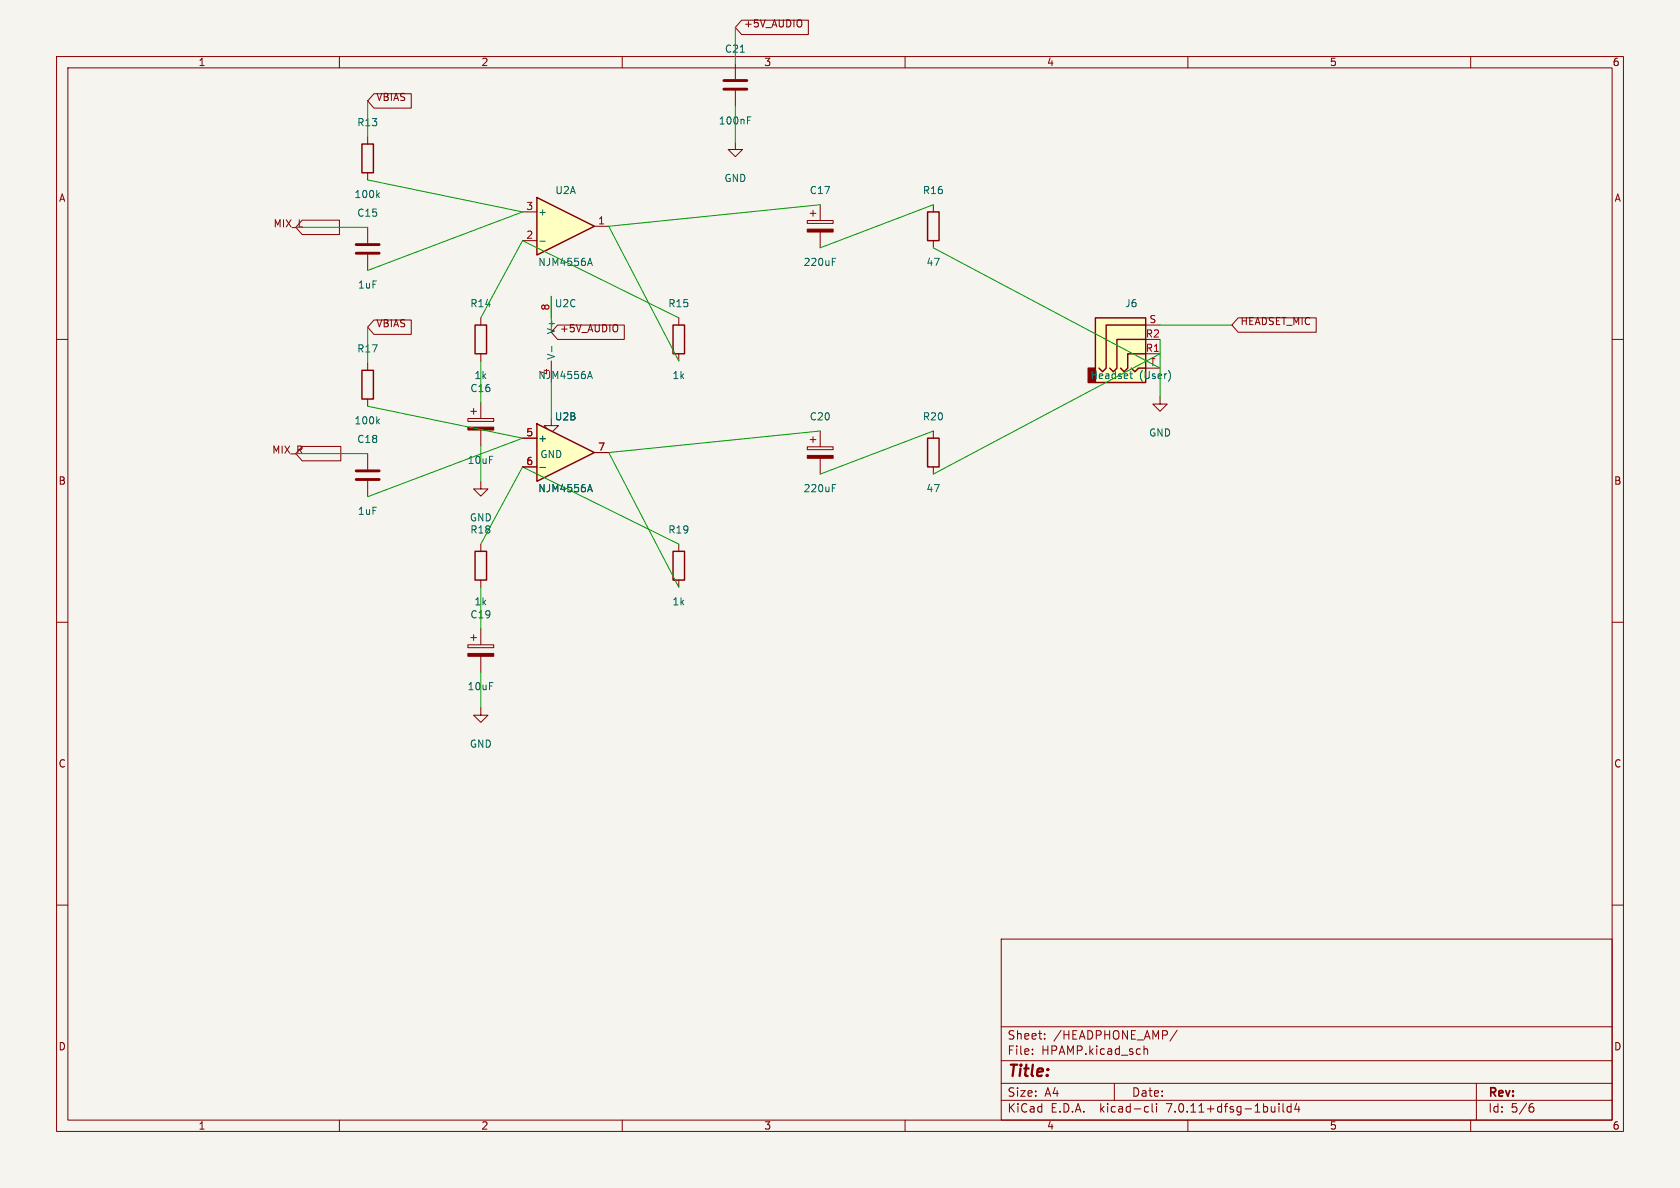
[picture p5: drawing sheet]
(kicad_sch (version 20230121) (generator eeschema)

 (paper "A4")

 (lib_symbols
  (symbol "Amplifier_Operational:LM2904" (pin_names (offset 0.127)) (in_bom yes) (on_board yes)
   (property "Reference" "U" (at 0 5.08 0) (effects (font (size 1.27 1.27)) (justify left)))
   (property "Value" "LM2904" (at 0 -5.08 0) (effects (font (size 1.27 1.27)) (justify left)))
   (property "Footprint" "" (at 0 0 0) (effects (font (size 1.27 1.27)) hide))
   (property "Datasheet" "http://www.ti.com/lit/ds/symlink/lm358.pdf" (at 0 0 0) (effects (font (size 1.27 1.27)) hide))
   (property "ki_locked" "" (at 0 0 0) (effects (font (size 1.27 1.27))))
   (symbol "LM2904_1_1"
    (polyline (pts (xy -5.08 5.08) (xy 5.08 0) (xy -5.08 -5.08) (xy -5.08 5.08)) (stroke (width 0.254) (type default)) (fill (type background)))
    (pin output line (at 7.62 0 180) (length 2.54) (name "~" (effects (font (size 1.27 1.27)))) (number "1" (effects (font (size 1.27 1.27)))))
    (pin input line (at -7.62 -2.54 0) (length 2.54) (name "-" (effects (font (size 1.27 1.27)))) (number "2" (effects (font (size 1.27 1.27)))))
    (pin input line (at -7.62 2.54 0) (length 2.54) (name "+" (effects (font (size 1.27 1.27)))) (number "3" (effects (font (size 1.27 1.27))))))
   (symbol "LM2904_2_1"
    (polyline (pts (xy -5.08 5.08) (xy 5.08 0) (xy -5.08 -5.08) (xy -5.08 5.08)) (stroke (width 0.254) (type default)) (fill (type background)))
    (pin input line (at -7.62 2.54 0) (length 2.54) (name "+" (effects (font (size 1.27 1.27)))) (number "5" (effects (font (size 1.27 1.27)))))
    (pin input line (at -7.62 -2.54 0) (length 2.54) (name "-" (effects (font (size 1.27 1.27)))) (number "6" (effects (font (size 1.27 1.27)))))
    (pin output line (at 7.62 0 180) (length 2.54) (name "~" (effects (font (size 1.27 1.27)))) (number "7" (effects (font (size 1.27 1.27))))))
   (symbol "LM2904_3_1"
    (pin power_in line (at -2.54 -7.62 90) (length 3.81) (name "V-" (effects (font (size 1.27 1.27)))) (number "4" (effects (font (size 1.27 1.27)))))
    (pin power_in line (at -2.54 7.62 270) (length 3.81) (name "V+" (effects (font (size 1.27 1.27)))) (number "8" (effects (font (size 1.27 1.27)))))))
  (symbol "Connector:AudioJack4" (in_bom yes) (on_board yes)
   (property "Reference" "J" (at 0 8.89 0) (effects (font (size 1.27 1.27))))
   (property "Value" "AudioJack4" (at 0 6.35 0) (effects (font (size 1.27 1.27))))
   (property "Footprint" "" (at 0 0 0) (effects (font (size 1.27 1.27)) hide))
   (property "Datasheet" "~" (at 0 0 0) (effects (font (size 1.27 1.27)) hide))
   (symbol "AudioJack4_0_1"
    (rectangle (start -6.35 -5.08) (end -7.62 -7.62) (stroke (width 0.254) (type default)) (fill (type outline)))
    (polyline (pts (xy 0 -5.08) (xy 0.635 -5.715) (xy 1.27 -5.08) (xy 2.54 -5.08)) (stroke (width 0.254) (type default)) (fill (type none)))
    (polyline (pts (xy -5.715 -5.08) (xy -5.08 -5.715) (xy -4.445 -5.08) (xy -4.445 2.54) (xy 2.54 2.54)) (stroke (width 0.254) (type default)) (fill (type none)))
    (polyline (pts (xy -1.905 -5.08) (xy -1.27 -5.715) (xy -0.635 -5.08) (xy -0.635 -2.54) (xy 2.54 -2.54)) (stroke (width 0.254) (type default)) (fill (type none)))
    (polyline (pts (xy 2.54 0) (xy -2.54 0) (xy -2.54 -5.08) (xy -3.175 -5.715) (xy -3.81 -5.08)) (stroke (width 0.254) (type default)) (fill (type none)))
    (rectangle (start 2.54 3.81) (end -6.35 -7.62) (stroke (width 0.254) (type default)) (fill (type background))))
   (symbol "AudioJack4_1_1"
    (pin passive line (at 5.08 -2.54 180) (length 2.54) (name "~" (effects (font (size 1.27 1.27)))) (number "R1" (effects (font (size 1.27 1.27)))))
    (pin passive line (at 5.08 0 180) (length 2.54) (name "~" (effects (font (size 1.27 1.27)))) (number "R2" (effects (font (size 1.27 1.27)))))
    (pin passive line (at 5.08 2.54 180) (length 2.54) (name "~" (effects (font (size 1.27 1.27)))) (number "S" (effects (font (size 1.27 1.27)))))
    (pin passive line (at 5.08 -5.08 180) (length 2.54) (name "~" (effects (font (size 1.27 1.27)))) (number "T" (effects (font (size 1.27 1.27)))))))
  (symbol "Device:C" (pin_numbers hide) (pin_names (offset 0.254)) (in_bom yes) (on_board yes)
   (property "Reference" "C" (at 0.635 2.54 0) (effects (font (size 1.27 1.27)) (justify left)))
   (property "Value" "C" (at 0.635 -2.54 0) (effects (font (size 1.27 1.27)) (justify left)))
   (property "Footprint" "" (at 0.9652 -3.81 0) (effects (font (size 1.27 1.27)) hide))
   (property "Datasheet" "~" (at 0 0 0) (effects (font (size 1.27 1.27)) hide))
   (symbol "C_0_1"
    (polyline (pts (xy -2.032 -0.762) (xy 2.032 -0.762)) (stroke (width 0.508) (type default)) (fill (type none)))
    (polyline (pts (xy -2.032 0.762) (xy 2.032 0.762)) (stroke (width 0.508) (type default)) (fill (type none))))
   (symbol "C_1_1"
    (pin passive line (at 0 3.81 270) (length 2.794) (name "~" (effects (font (size 1.27 1.27)))) (number "1" (effects (font (size 1.27 1.27)))))
    (pin passive line (at 0 -3.81 90) (length 2.794) (name "~" (effects (font (size 1.27 1.27)))) (number "2" (effects (font (size 1.27 1.27)))))))
  (symbol "Device:C_Polarized" (pin_numbers hide) (pin_names (offset 0.254)) (in_bom yes) (on_board yes)
   (property "Reference" "C" (at 0.635 2.54 0) (effects (font (size 1.27 1.27)) (justify left)))
   (property "Value" "C_Polarized" (at 0.635 -2.54 0) (effects (font (size 1.27 1.27)) (justify left)))
   (property "Footprint" "" (at 0.9652 -3.81 0) (effects (font (size 1.27 1.27)) hide))
   (property "Datasheet" "~" (at 0 0 0) (effects (font (size 1.27 1.27)) hide))
   (symbol "C_Polarized_0_1"
    (rectangle (start -2.286 0.508) (end 2.286 1.016) (stroke (width 0) (type default)) (fill (type none)))
    (polyline (pts (xy -1.778 2.286) (xy -0.762 2.286)) (stroke (width 0) (type default)) (fill (type none)))
    (polyline (pts (xy -1.27 2.794) (xy -1.27 1.778)) (stroke (width 0) (type default)) (fill (type none)))
    (rectangle (start 2.286 -0.508) (end -2.286 -1.016) (stroke (width 0) (type default)) (fill (type outline))))
   (symbol "C_Polarized_1_1"
    (pin passive line (at 0 3.81 270) (length 2.794) (name "~" (effects (font (size 1.27 1.27)))) (number "1" (effects (font (size 1.27 1.27)))))
    (pin passive line (at 0 -3.81 90) (length 2.794) (name "~" (effects (font (size 1.27 1.27)))) (number "2" (effects (font (size 1.27 1.27)))))))
  (symbol "Device:R" (pin_numbers hide) (pin_names (offset 0)) (in_bom yes) (on_board yes)
   (property "Reference" "R" (at 2.032 0 90) (effects (font (size 1.27 1.27))))
   (property "Value" "R" (at 0 0 90) (effects (font (size 1.27 1.27))))
   (property "Footprint" "" (at -1.778 0 90) (effects (font (size 1.27 1.27)) hide))
   (property "Datasheet" "~" (at 0 0 0) (effects (font (size 1.27 1.27)) hide))
   (symbol "R_0_1"
    (rectangle (start -1.016 -2.54) (end 1.016 2.54) (stroke (width 0.254) (type default)) (fill (type none))))
   (symbol "R_1_1"
    (pin passive line (at 0 3.81 270) (length 1.27) (name "~" (effects (font (size 1.27 1.27)))) (number "1" (effects (font (size 1.27 1.27)))))
    (pin passive line (at 0 -3.81 90) (length 1.27) (name "~" (effects (font (size 1.27 1.27)))) (number "2" (effects (font (size 1.27 1.27)))))))
  (symbol "power:GND" (power) (pin_names (offset 0)) (in_bom yes) (on_board yes)
   (property "Reference" "#PWR" (at 0 -6.35 0) (effects (font (size 1.27 1.27)) hide))
   (property "Value" "GND" (at 0 -3.81 0) (effects (font (size 1.27 1.27))))
   (property "Footprint" "" (at 0 0 0) (effects (font (size 1.27 1.27)) hide))
   (property "Datasheet" "" (at 0 0 0) (effects (font (size 1.27 1.27)) hide))
   (symbol "GND_0_1"
    (polyline (pts (xy 0 0) (xy 0 -1.27) (xy 1.27 -1.27) (xy 0 -2.54) (xy -1.27 -1.27) (xy 0 -1.27)) (stroke (width 0) (type default)) (fill (type none))))
   (symbol "GND_1_1"
    (pin power_in line (at 0 0 270) (length 0) hide (name "GND" (effects (font (size 1.27 1.27)))) (number "1" (effects (font (size 1.27 1.27))))))))


 (wire (pts (xy 205.08 57.46) (xy 217.78 57.46)) (stroke (width 0) (type default)))
 (wire (pts (xy 165 83.81) (xy 205.08 62.54)) (stroke (width 0) (type default)))
 (wire (pts (xy 120 103.81) (xy 107.62 80)) (stroke (width 0) (type default)))
 (wire (pts (xy 85 78.81) (xy 85 85.16)) (stroke (width 0) (type default)))
 (wire (pts (xy 130 11.19) (xy 130 4.84)) (stroke (width 0) (type default)))
 (wire (pts (xy 130 18.81) (xy 130 25.16)) (stroke (width 0) (type default)))
 (wire (pts (xy 165 76.19) (xy 145 83.81)) (stroke (width 0) (type default)))
 (wire (pts (xy 85 63.81) (xy 85 71.19)) (stroke (width 0) (type default)))
 (wire (pts (xy 65 47.81) (xy 92.38 37.46)) (stroke (width 0) (type default)))
 (wire (pts (xy 97.46 67.62) (xy 97.46 73.97)) (stroke (width 0) (type default)))
 (wire (pts (xy 165 43.81) (xy 205.08 65.08)) (stroke (width 0) (type default)))
 (wire (pts (xy 65 40.19) (xy 52.3 40.19)) (stroke (width 0) (type default)))
 (wire (pts (xy 85 96.19) (xy 92.38 82.54)) (stroke (width 0) (type default)))
 (wire (pts (xy 145 76.19) (xy 107.62 80)) (stroke (width 0) (type default)))
 (wire (pts (xy 65 87.81) (xy 92.38 77.46)) (stroke (width 0) (type default)))
 (wire (pts (xy 65 24.19) (xy 65 17.84)) (stroke (width 0) (type default)))
 (wire (pts (xy 165 36.19) (xy 145 43.81)) (stroke (width 0) (type default)))
 (wire (pts (xy 65 71.81) (xy 92.38 77.46)) (stroke (width 0) (type default)))
 (wire (pts (xy 205.08 60) (xy 205.08 70.16)) (stroke (width 0) (type default)))
 (wire (pts (xy 145 36.19) (xy 107.62 40)) (stroke (width 0) (type default)))
 (wire (pts (xy 97.46 52.38) (xy 97.46 58.73)) (stroke (width 0) (type default)))
 (wire (pts (xy 120 96.19) (xy 92.38 82.54)) (stroke (width 0) (type default)))
 (wire (pts (xy 65 80.19) (xy 52.3 80.19)) (stroke (width 0) (type default)))
 (wire (pts (xy 65 31.81) (xy 92.38 37.46)) (stroke (width 0) (type default)))
 (wire (pts (xy 120 63.81) (xy 107.62 40)) (stroke (width 0) (type default)))
 (wire (pts (xy 85 103.81) (xy 85 111.19)) (stroke (width 0) (type default)))
 (wire (pts (xy 85 56.19) (xy 92.38 42.54)) (stroke (width 0) (type default)))
 (wire (pts (xy 65 64.19) (xy 65 57.84)) (stroke (width 0) (type default)))
 (wire (pts (xy 85 118.81) (xy 85 125.16)) (stroke (width 0) (type default)))
 (wire (pts (xy 120 56.19) (xy 92.38 42.54)) (stroke (width 0) (type default)))

 (global_label "VBIAS" (shape input) (at 65 57.84 0) (effects (font (size 1.27 1.27)) (justify left bottom))
  (property "Intersheetrefs" "${INTERSHEET_REFS}" (at 65 57.84 0) (effects (font (size 1.27 1.27)) hide)))
 (global_label "MIX_R" (shape input) (at 52.3 80.19 0) (effects (font (size 1.27 1.27)) (justify right bottom))
  (property "Intersheetrefs" "${INTERSHEET_REFS}" (at 52.3 80.19 0) (effects (font (size 1.27 1.27)) hide)))
 (global_label "+5V_AUDIO" (shape input) (at 130 4.84 0) (effects (font (size 1.27 1.27)) (justify left bottom))
  (property "Intersheetrefs" "${INTERSHEET_REFS}" (at 130 4.84 0) (effects (font (size 1.27 1.27)) hide)))
 (global_label "VBIAS" (shape input) (at 65 17.84 0) (effects (font (size 1.27 1.27)) (justify left bottom))
  (property "Intersheetrefs" "${INTERSHEET_REFS}" (at 65 17.84 0) (effects (font (size 1.27 1.27)) hide)))
 (global_label "HEADSET_MIC" (shape input) (at 217.78 57.46 0) (effects (font (size 1.27 1.27)) (justify left bottom))
  (property "Intersheetrefs" "${INTERSHEET_REFS}" (at 217.78 57.46 0) (effects (font (size 1.27 1.27)) hide)))
 (global_label "+5V_AUDIO" (shape input) (at 97.46 58.73 0) (effects (font (size 1.27 1.27)) (justify left bottom))
  (property "Intersheetrefs" "${INTERSHEET_REFS}" (at 97.46 58.73 0) (effects (font (size 1.27 1.27)) hide)))
 (global_label "MIX_L" (shape input) (at 52.3 40.19 0) (effects (font (size 1.27 1.27)) (justify right bottom))
  (property "Intersheetrefs" "${INTERSHEET_REFS}" (at 52.3 40.19 0) (effects (font (size 1.27 1.27)) hide)))

 (symbol (lib_id "power:GND") (at 85 125.16 0) (unit 1) (in_bom yes) (on_board yes) (dnp no)
  (property "Reference" "#PWR014" (at 85 118.81 0) (effects (font (size 1.27 1.27)) hide))
  (property "Value" "GND" (at 85 131.51 0) (effects (font (size 1.27 1.27))))
  (property "Footprint" "" (at 85 125.16 0) (effects (font (size 1.27 1.27)) hide))
  (property "Datasheet" "" (at 85 125.16 0) (effects (font (size 1.27 1.27)) hide)) (pin "1"))

 (symbol (lib_id "Device:R") (at 120 60 0) (unit 1) (in_bom yes) (on_board yes) (dnp no)
  (property "Reference" "R15" (at 120 53.65 0) (effects (font (size 1.27 1.27))))
  (property "Value" "1k" (at 120 66.35 0) (effects (font (size 1.27 1.27))))
  (property "Footprint" "Resistor_THT:R_Axial_DIN0207_L6.3mm_D2.5mm_P10.16mm_Horizontal" (at 120 60 0) (effects (font (size 1.27 1.27)) hide))
  (property "Datasheet" "" (at 120 60 0) (effects (font (size 1.27 1.27)) hide)) (pin "1") (pin "2"))

 (symbol (lib_id "power:GND") (at 205.08 70.16 0) (unit 1) (in_bom yes) (on_board yes) (dnp no)
  (property "Reference" "#PWR017" (at 205.08 63.81 0) (effects (font (size 1.27 1.27)) hide))
  (property "Value" "GND" (at 205.08 76.51 0) (effects (font (size 1.27 1.27))))
  (property "Footprint" "" (at 205.08 70.16 0) (effects (font (size 1.27 1.27)) hide))
  (property "Datasheet" "" (at 205.08 70.16 0) (effects (font (size 1.27 1.27)) hide)) (pin "1"))

 (symbol (lib_id "Amplifier_Operational:LM2904") (at 100 40 0) (unit 1) (in_bom yes) (on_board yes) (dnp no)
  (property "Reference" "U2" (at 100 33.65 0) (effects (font (size 1.27 1.27))))
  (property "Value" "NJM4556A" (at 100 46.35 0) (effects (font (size 1.27 1.27))))
  (property "Footprint" "Package_DIP:DIP-8_W7.62mm" (at 100 40 0) (effects (font (size 1.27 1.27)) hide))
  (property "Datasheet" "" (at 100 40 0) (effects (font (size 1.27 1.27)) hide)) (pin "1") (pin "2") (pin "3") (pin "5") (pin "6") (pin "7") (pin "4") (pin "8"))

 (symbol (lib_id "Device:C_Polarized") (at 85 75 0) (unit 1) (in_bom yes) (on_board yes) (dnp no)
  (property "Reference" "C16" (at 85 68.65 0) (effects (font (size 1.27 1.27))))
  (property "Value" "10uF" (at 85 81.35 0) (effects (font (size 1.27 1.27))))
  (property "Footprint" "Capacitor_THT:CP_Radial_D5.0mm_P2.00mm" (at 85 75 0) (effects (font (size 1.27 1.27)) hide))
  (property "Datasheet" "" (at 85 75 0) (effects (font (size 1.27 1.27)) hide)) (pin "1") (pin "2"))

 (symbol (lib_id "Device:R") (at 85 100 0) (unit 1) (in_bom yes) (on_board yes) (dnp no)
  (property "Reference" "R18" (at 85 93.65 0) (effects (font (size 1.27 1.27))))
  (property "Value" "1k" (at 85 106.35 0) (effects (font (size 1.27 1.27))))
  (property "Footprint" "Resistor_THT:R_Axial_DIN0207_L6.3mm_D2.5mm_P10.16mm_Horizontal" (at 85 100 0) (effects (font (size 1.27 1.27)) hide))
  (property "Datasheet" "" (at 85 100 0) (effects (font (size 1.27 1.27)) hide)) (pin "1") (pin "2"))

 (symbol (lib_id "Device:R") (at 165 80 0) (unit 1) (in_bom yes) (on_board yes) (dnp no)
  (property "Reference" "R20" (at 165 73.65 0) (effects (font (size 1.27 1.27))))
  (property "Value" "47" (at 165 86.35 0) (effects (font (size 1.27 1.27))))
  (property "Footprint" "Resistor_THT:R_Axial_DIN0207_L6.3mm_D2.5mm_P10.16mm_Horizontal" (at 165 80 0) (effects (font (size 1.27 1.27)) hide))
  (property "Datasheet" "" (at 165 80 0) (effects (font (size 1.27 1.27)) hide)) (pin "1") (pin "2"))

 (symbol (lib_id "Amplifier_Operational:LM2904") (at 100 60 0) (unit 3) (in_bom yes) (on_board yes) (dnp no)
  (property "Reference" "U2" (at 100 53.65 0) (effects (font (size 1.27 1.27))))
  (property "Value" "NJM4556A" (at 100 66.35 0) (effects (font (size 1.27 1.27))))
  (property "Footprint" "Package_DIP:DIP-8_W7.62mm" (at 100 60 0) (effects (font (size 1.27 1.27)) hide))
  (property "Datasheet" "" (at 100 60 0) (effects (font (size 1.27 1.27)) hide)) (pin "1") (pin "2") (pin "3") (pin "5") (pin "6") (pin "7") (pin "4") (pin "8"))

 (symbol (lib_id "Device:R") (at 85 60 0) (unit 1) (in_bom yes) (on_board yes) (dnp no)
  (property "Reference" "R14" (at 85 53.65 0) (effects (font (size 1.27 1.27))))
  (property "Value" "1k" (at 85 66.35 0) (effects (font (size 1.27 1.27))))
  (property "Footprint" "Resistor_THT:R_Axial_DIN0207_L6.3mm_D2.5mm_P10.16mm_Horizontal" (at 85 60 0) (effects (font (size 1.27 1.27)) hide))
  (property "Datasheet" "" (at 85 60 0) (effects (font (size 1.27 1.27)) hide)) (pin "1") (pin "2"))

 (symbol (lib_id "Device:C_Polarized") (at 145 40 0) (unit 1) (in_bom yes) (on_board yes) (dnp no)
  (property "Reference" "C17" (at 145 33.65 0) (effects (font (size 1.27 1.27))))
  (property "Value" "220uF" (at 145 46.35 0) (effects (font (size 1.27 1.27))))
  (property "Footprint" "Capacitor_THT:CP_Radial_D8.0mm_P3.50mm" (at 145 40 0) (effects (font (size 1.27 1.27)) hide))
  (property "Datasheet" "" (at 145 40 0) (effects (font (size 1.27 1.27)) hide)) (pin "1") (pin "2"))

 (symbol (lib_id "Amplifier_Operational:LM2904") (at 100 80 0) (unit 2) (in_bom yes) (on_board yes) (dnp no)
  (property "Reference" "U2" (at 100 73.65 0) (effects (font (size 1.27 1.27))))
  (property "Value" "NJM4556A" (at 100 86.35 0) (effects (font (size 1.27 1.27))))
  (property "Footprint" "Package_DIP:DIP-8_W7.62mm" (at 100 80 0) (effects (font (size 1.27 1.27)) hide))
  (property "Datasheet" "" (at 100 80 0) (effects (font (size 1.27 1.27)) hide)) (pin "1") (pin "2") (pin "3") (pin "5") (pin "6") (pin "7") (pin "4") (pin "8"))

 (symbol (lib_id "Device:C") (at 65 44 0) (unit 1) (in_bom yes) (on_board yes) (dnp no)
  (property "Reference" "C15" (at 65 37.65 0) (effects (font (size 1.27 1.27))))
  (property "Value" "1uF" (at 65 50.35 0) (effects (font (size 1.27 1.27))))
  (property "Footprint" "Capacitor_THT:C_Disc_D5.0mm_W2.5mm_P2.50mm" (at 65 44 0) (effects (font (size 1.27 1.27)) hide))
  (property "Datasheet" "" (at 65 44 0) (effects (font (size 1.27 1.27)) hide)) (pin "1") (pin "2"))

 (symbol (lib_id "Device:C_Polarized") (at 145 80 0) (unit 1) (in_bom yes) (on_board yes) (dnp no)
  (property "Reference" "C20" (at 145 73.65 0) (effects (font (size 1.27 1.27))))
  (property "Value" "220uF" (at 145 86.35 0) (effects (font (size 1.27 1.27))))
  (property "Footprint" "Capacitor_THT:CP_Radial_D8.0mm_P3.50mm" (at 145 80 0) (effects (font (size 1.27 1.27)) hide))
  (property "Datasheet" "" (at 145 80 0) (effects (font (size 1.27 1.27)) hide)) (pin "1") (pin "2"))

 (symbol (lib_id "power:GND") (at 130 25.16 0) (unit 1) (in_bom yes) (on_board yes) (dnp no)
  (property "Reference" "#PWR016" (at 130 18.81 0) (effects (font (size 1.27 1.27)) hide))
  (property "Value" "GND" (at 130 31.51 0) (effects (font (size 1.27 1.27))))
  (property "Footprint" "" (at 130 25.16 0) (effects (font (size 1.27 1.27)) hide))
  (property "Datasheet" "" (at 130 25.16 0) (effects (font (size 1.27 1.27)) hide)) (pin "1"))

 (symbol (lib_id "Device:R") (at 65 68 0) (unit 1) (in_bom yes) (on_board yes) (dnp no)
  (property "Reference" "R17" (at 65 61.65 0) (effects (font (size 1.27 1.27))))
  (property "Value" "100k" (at 65 74.35 0) (effects (font (size 1.27 1.27))))
  (property "Footprint" "Resistor_THT:R_Axial_DIN0207_L6.3mm_D2.5mm_P10.16mm_Horizontal" (at 65 68 0) (effects (font (size 1.27 1.27)) hide))
  (property "Datasheet" "" (at 65 68 0) (effects (font (size 1.27 1.27)) hide)) (pin "1") (pin "2"))

 (symbol (lib_id "Device:R") (at 120 100 0) (unit 1) (in_bom yes) (on_board yes) (dnp no)
  (property "Reference" "R19" (at 120 93.65 0) (effects (font (size 1.27 1.27))))
  (property "Value" "1k" (at 120 106.35 0) (effects (font (size 1.27 1.27))))
  (property "Footprint" "Resistor_THT:R_Axial_DIN0207_L6.3mm_D2.5mm_P10.16mm_Horizontal" (at 120 100 0) (effects (font (size 1.27 1.27)) hide))
  (property "Datasheet" "" (at 120 100 0) (effects (font (size 1.27 1.27)) hide)) (pin "1") (pin "2"))

 (symbol (lib_id "Device:R") (at 65 28 0) (unit 1) (in_bom yes) (on_board yes) (dnp no)
  (property "Reference" "R13" (at 65 21.65 0) (effects (font (size 1.27 1.27))))
  (property "Value" "100k" (at 65 34.35 0) (effects (font (size 1.27 1.27))))
  (property "Footprint" "Resistor_THT:R_Axial_DIN0207_L6.3mm_D2.5mm_P10.16mm_Horizontal" (at 65 28 0) (effects (font (size 1.27 1.27)) hide))
  (property "Datasheet" "" (at 65 28 0) (effects (font (size 1.27 1.27)) hide)) (pin "1") (pin "2"))

 (symbol (lib_id "Device:C") (at 65 84 0) (unit 1) (in_bom yes) (on_board yes) (dnp no)
  (property "Reference" "C18" (at 65 77.65 0) (effects (font (size 1.27 1.27))))
  (property "Value" "1uF" (at 65 90.35 0) (effects (font (size 1.27 1.27))))
  (property "Footprint" "Capacitor_THT:C_Disc_D5.0mm_W2.5mm_P2.50mm" (at 65 84 0) (effects (font (size 1.27 1.27)) hide))
  (property "Datasheet" "" (at 65 84 0) (effects (font (size 1.27 1.27)) hide)) (pin "1") (pin "2"))

 (symbol (lib_id "power:GND") (at 97.46 73.97 0) (unit 1) (in_bom yes) (on_board yes) (dnp no)
  (property "Reference" "#PWR015" (at 97.46 67.62 0) (effects (font (size 1.27 1.27)) hide))
  (property "Value" "GND" (at 97.46 80.32 0) (effects (font (size 1.27 1.27))))
  (property "Footprint" "" (at 97.46 73.97 0) (effects (font (size 1.27 1.27)) hide))
  (property "Datasheet" "" (at 97.46 73.97 0) (effects (font (size 1.27 1.27)) hide)) (pin "1"))

 (symbol (lib_id "Connector:AudioJack4") (at 200 60 0) (unit 1) (in_bom yes) (on_board yes) (dnp no)
  (property "Reference" "J6" (at 200 53.65 0) (effects (font (size 1.27 1.27))))
  (property "Value" "Headset (User)" (at 200 66.35 0) (effects (font (size 1.27 1.27))))
  (property "Footprint" "Connector_Audio:Jack_3.5mm_PJ320D_Horizontal" (at 200 60 0) (effects (font (size 1.27 1.27)) hide))
  (property "Datasheet" "" (at 200 60 0) (effects (font (size 1.27 1.27)) hide)) (pin "T") (pin "R1") (pin "R2") (pin "S"))

 (symbol (lib_id "Device:C") (at 130 15 0) (unit 1) (in_bom yes) (on_board yes) (dnp no)
  (property "Reference" "C21" (at 130 8.65 0) (effects (font (size 1.27 1.27))))
  (property "Value" "100nF" (at 130 21.35 0) (effects (font (size 1.27 1.27))))
  (property "Footprint" "Capacitor_THT:C_Disc_D5.0mm_W2.5mm_P2.50mm" (at 130 15 0) (effects (font (size 1.27 1.27)) hide))
  (property "Datasheet" "" (at 130 15 0) (effects (font (size 1.27 1.27)) hide)) (pin "1") (pin "2"))

 (symbol (lib_id "Device:R") (at 165 40 0) (unit 1) (in_bom yes) (on_board yes) (dnp no)
  (property "Reference" "R16" (at 165 33.65 0) (effects (font (size 1.27 1.27))))
  (property "Value" "47" (at 165 46.35 0) (effects (font (size 1.27 1.27))))
  (property "Footprint" "Resistor_THT:R_Axial_DIN0207_L6.3mm_D2.5mm_P10.16mm_Horizontal" (at 165 40 0) (effects (font (size 1.27 1.27)) hide))
  (property "Datasheet" "" (at 165 40 0) (effects (font (size 1.27 1.27)) hide)) (pin "1") (pin "2"))

 (symbol (lib_id "power:GND") (at 85 85.16 0) (unit 1) (in_bom yes) (on_board yes) (dnp no)
  (property "Reference" "#PWR013" (at 85 78.81 0) (effects (font (size 1.27 1.27)) hide))
  (property "Value" "GND" (at 85 91.51 0) (effects (font (size 1.27 1.27))))
  (property "Footprint" "" (at 85 85.16 0) (effects (font (size 1.27 1.27)) hide))
  (property "Datasheet" "" (at 85 85.16 0) (effects (font (size 1.27 1.27)) hide)) (pin "1"))

 (symbol (lib_id "Device:C_Polarized") (at 85 115 0) (unit 1) (in_bom yes) (on_board yes) (dnp no)
  (property "Reference" "C19" (at 85 108.65 0) (effects (font (size 1.27 1.27))))
  (property "Value" "10uF" (at 85 121.35 0) (effects (font (size 1.27 1.27))))
  (property "Footprint" "Capacitor_THT:CP_Radial_D5.0mm_P2.00mm" (at 85 115 0) (effects (font (size 1.27 1.27)) hide))
  (property "Datasheet" "" (at 85 115 0) (effects (font (size 1.27 1.27)) hide)) (pin "1") (pin "2")))
